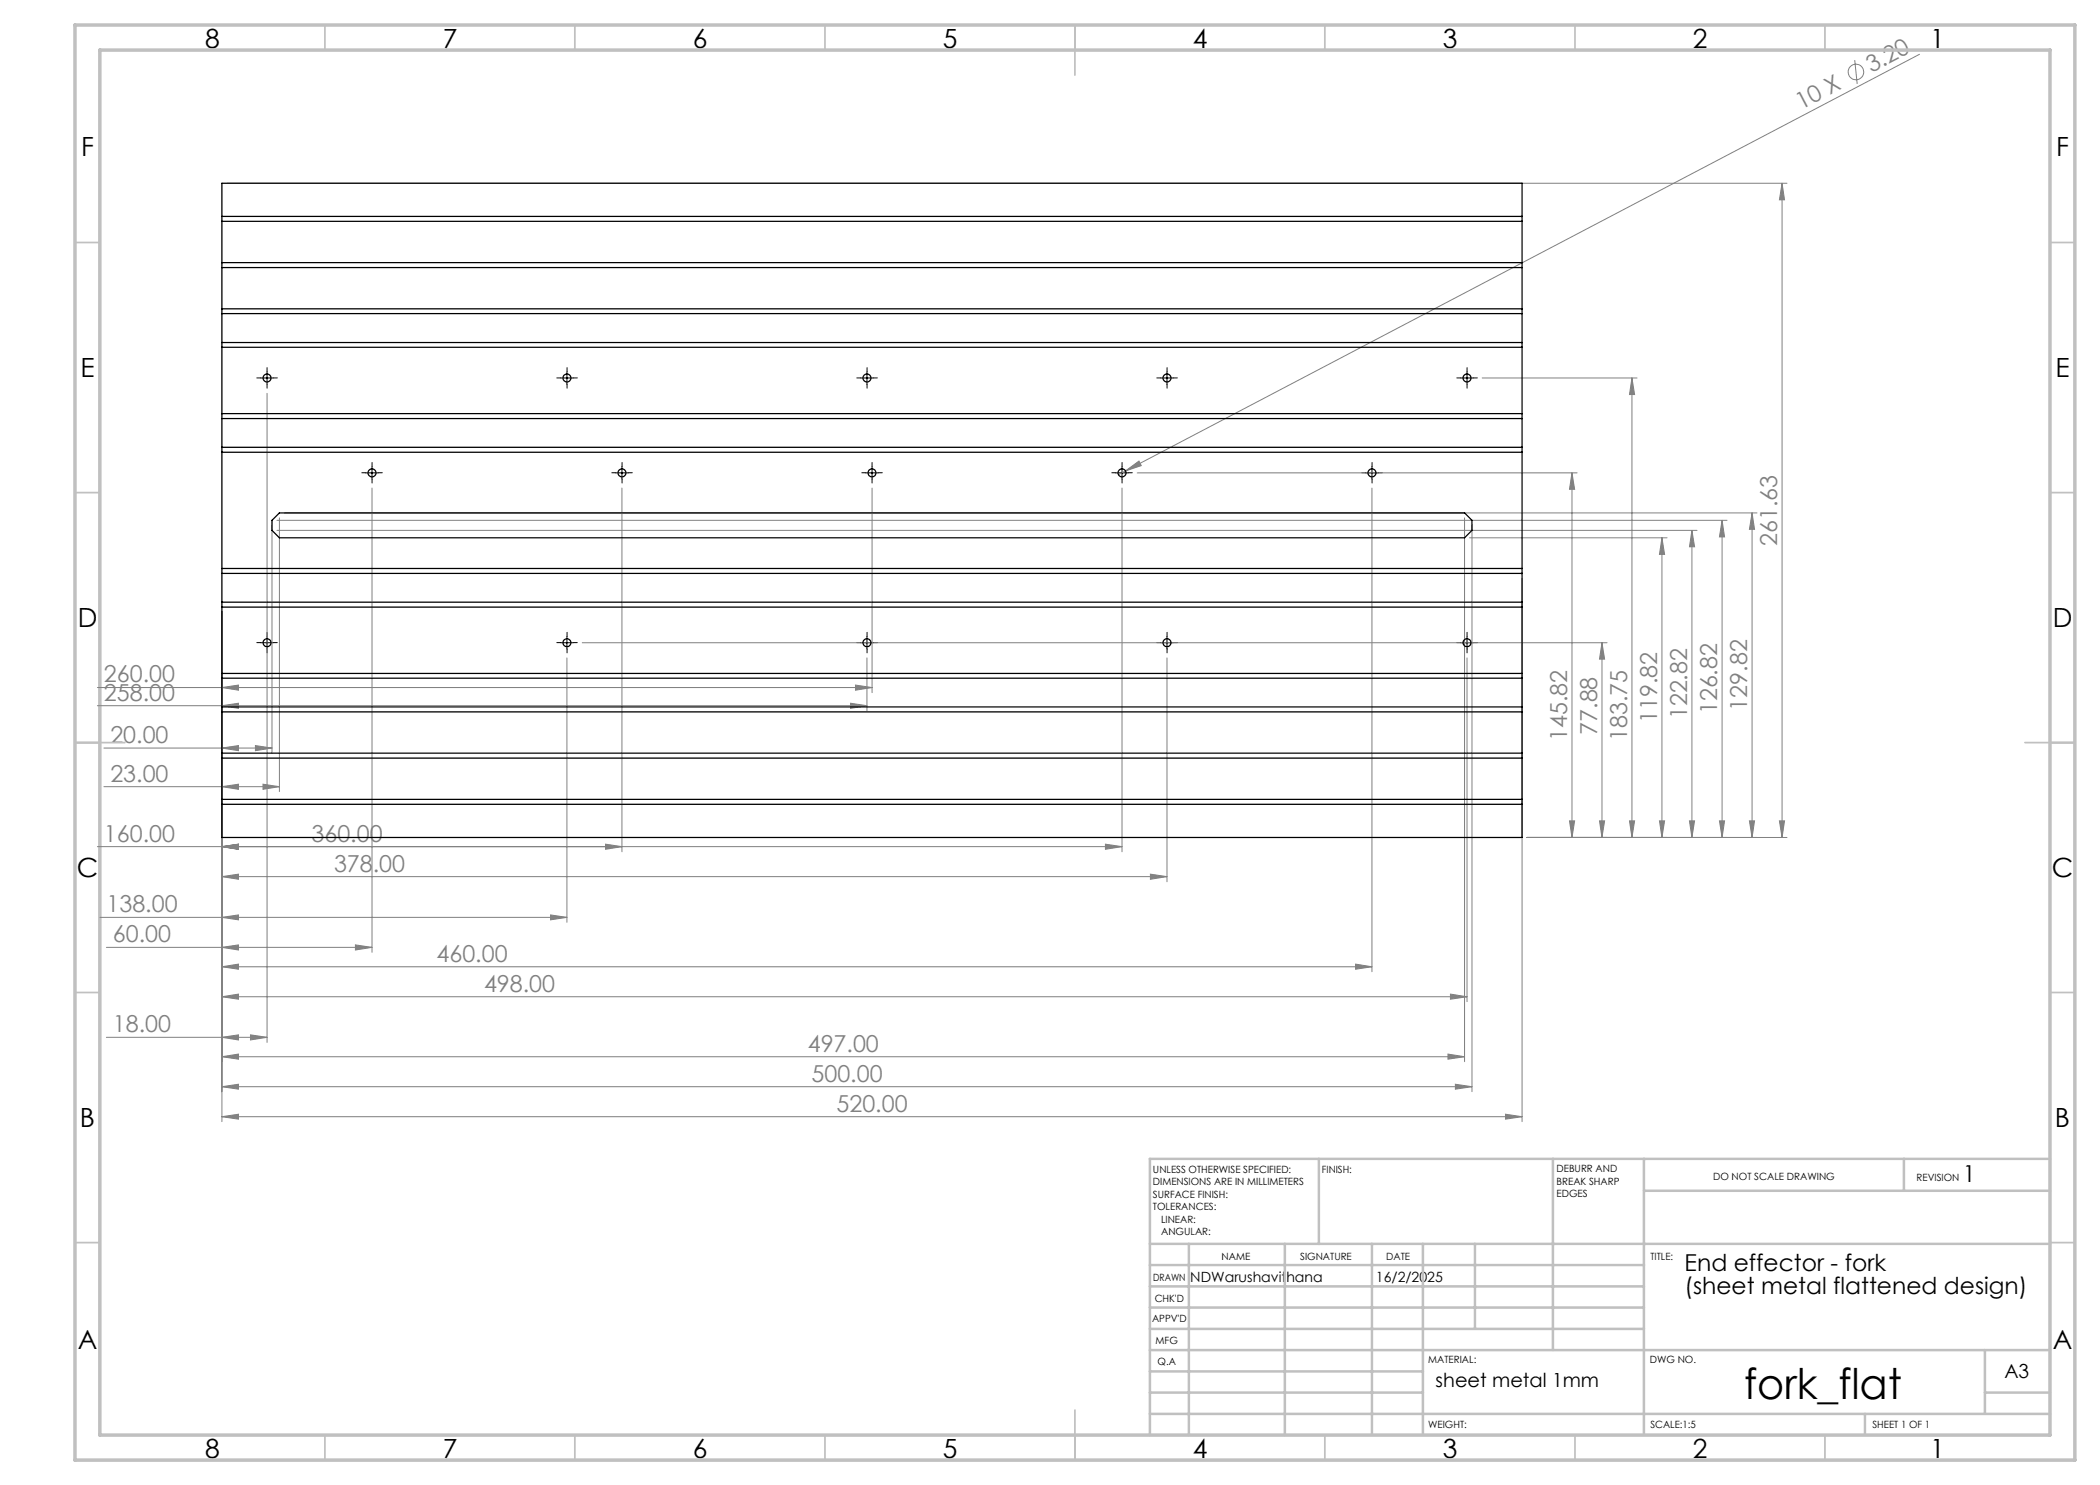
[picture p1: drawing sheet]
<svg xmlns="http://www.w3.org/2000/svg" width="420mm" height="297mm" viewBox="0 0 420 297" stroke-linecap="round" stroke-linejoin="round" font-family="sans-serif">
<g fill="none" stroke="#808080" stroke-width=".2">
<path d="M370.9 12l.5 4.8M383.9 10.9l-158.8 83.3M45.4 36.7h312M356.4 36.7l.5 3.3h-1zM356.4 36.7v130.8M53.4 78.7v129.8M296.4 75.6h31M326.4 75.6v91.9M326.4 75.6l.5 3.3h-1zM74.4 97.6v92.9M124.4 97.6v72.8M174.4 97.6v40.9"/>
<path d="M224.4 97.6v72.8M225.1 94.2l2.7-2 .4 .9zM225.1 94.2l-1.4 .7M227.4 94.6h88M274.4 97.6v96.7M314.4 94.6l.5 3.3h-1zM314.4 94.6v72.9M54.4 105.1v45.5M55.4 106.1h284M55.4 104.1h290M55.9 103.6v54.7M56.9 102.6h294.5"/>
<path d="M292.9 103.6v108.7M293.9 107.6h39.5M294.4 105.1v113.2M304.4 115.7v108.6M332.4 107.6l.5 3.3h-1zM332.4 107.6v59.9M338.4 106.1l.5 3.3h-1zM338.4 106.1v61.4M344.4 104.1l.5 3.3h-1zM344.4 104.1v63.4M350.4 102.6l.5 3.3h-1zM350.4 102.6v64.9"/>
<path d="M19.5 137.5h154.9M44.4 137.5l3.3-.5v1zM44.4 122.4v101.9M113.4 131.6v52.9M116.5 128.5h204.9M171.1 137l3.3 .5-3.3 .5zM173.4 131.6v10.6M233.4 131.6v44.8M293.4 131.6v68.7M320.4 128.5l.5 3.3h-1zM320.4 128.5v39M19.5 141.1h153.9"/>
<path d="M20.8 149.6h33.6M20.8 157.3h35.1M44.4 141.1l3.3-.5v1.1zM44.4 149.6l3.3-.5v1zM44.4 157.3l3.3-.5v1.1zM51.1 149.1l3.3 .5-3.3 .5zM52.6 156.8l3.3 .5-3.3 .6zM170.1 140.6l3.3 .5-3.3 .6zM19.5 169.3h204.9M44.4 169.3l3.3-.5v1.1zM44.4 175.3l3.3-.5v1.1zM44.4 175.3h189"/>
<path d="M121.1 168.8l3.3 .5-3.3 .6zM221.1 168.8l3.3 .5-3.3 .6zM230.1 174.8l3.3 .5-3.3 .6zM305.4 167.5h52M313.9 164.2h1l-.5 3.3zM319.9 164.2h1l-.5 3.3zM325.9 164.2h1l-.5 3.3zM331.9 164.2h1l-.5 3.3zM337.9 164.2h1l-.5 3.3zM343.9 164.2h1l-.5 3.3zM349.9 164.2h1l-.5 3.3zM355.9 164.2h1l-.5 3.3z"/>
<path d="M20 183.5h93.4M21.3 189.5h53.1M44.4 183.5l3.3-.5v1zM44.4 189.5l3.3-.5v1zM44.4 193.4l3.3-.6v1zM44.4 199.4l3.3-.6v1zM44.4 193.4h230M44.4 199.4h249M71.1 189l3.3 .5-3.3 .5zM110.1 183l3.3 .5-3.3 .5zM271.1 192.8l3.3 .6-3.3 .4zM290.1 198.8l3.3 .6-3.3 .4z"/>
<path d="M21.3 207.5h32.1M44.4 207.5l3.3-.5v1zM44.4 211.3l3.3-.5v1zM44.4 217.3l3.3-.5v1zM44.4 211.3h248.5M44.4 217.3h250M50.1 207l3.3 .5-3.3 .5zM289.6 210.8l3.3 .5-3.3 .5zM291.1 216.8l3.3 .5-3.3 .5zM44.4 223.3l3.3-.5v1zM44.4 223.3h260M301.1 222.8l3.3 .5-3.3 .5z"/>
<circle cx="371.2" cy="14.4" r="1.56"/>
</g>
<g fill="none" stroke="#000" stroke-width=".2" stroke-dasharray="15.2 1.3 1.3 1.3">
<path d="M52.2 75.6h-.8M53.4 74.3v-.8M53.4 76.8v.8M54.7 75.6h.8M112.2 75.6h-.8M113.4 74.3v-.8M113.4 76.8v.8M114.7 75.6h.8M172.2 75.6h-.8M173.4 74.3v-.8M173.4 76.8v.8M174.7 75.6h.8"/>
<path d="M232.2 75.6h-.8M233.4 74.3v-.8M233.4 76.8v.8M234.7 75.6h.8M292.2 75.6h-.8M293.4 74.3v-.8M293.4 76.8v.8M294.7 75.6h.8M73.2 94.6h-.8M74.4 93.3v-.8M74.4 95.8v.8M75.7 94.6h.8"/>
<path d="M123.2 94.6h-.8M124.4 93.3v-.8M124.4 95.8v.8M125.7 94.6h.8M173.2 94.6h-.8M174.4 93.3v-.8M174.4 95.8v.8M175.7 94.6h.8M223.2 94.6h-.8M224.4 93.3v-.8M224.4 95.8v.8M225.7 94.6h.8"/>
<path d="M273.2 94.6h-.8M274.4 93.3v-.8M274.4 95.8v.8M275.7 94.6h.8M52.2 128.5h-.8M53.4 127.3v-.8M53.4 129.8v.8M54.7 128.5h.8M112.2 128.5h-.8M113.4 127.3v-.8M113.4 129.8v.8M114.7 128.5h.8"/>
<path d="M172.2 128.5h-.8M173.4 127.3v-.8M173.4 129.8v.8M174.7 128.5h.8M232.2 128.5h-.8M233.4 127.3v-.8M233.4 129.8v.8M234.7 128.5h.8M292.2 128.5h-.8M293.4 127.3v-.8M293.4 129.8v.8M294.7 128.5h.8"/>
</g>
<g fill="none" stroke="#000" stroke-width=".2">
<path d="M52.1 75.6h2.5M53.4 74.4v2.5M112.1 75.6h2.6M113.4 74.4v2.5M172.2 75.6h2.5M173.4 74.4v2.5M232.2 75.6h2.4M233.4 74.4v2.5M292.1 75.6h2.5M293.4 74.4v2.5M73.1 94.6h2.5M74.4 93.3v2.5"/>
<path d="M123.2 94.6h2.5M124.4 93.3v2.5M173.1 94.6h2.5M174.4 93.3v2.5M223.1 94.6h2.5M224.4 93.3v2.5M273.2 94.6h2.5M274.4 93.3v2.5M52.1 128.5h2.5M53.4 127.3v2.5M112.1 128.5h2.6M113.4 127.3v2.5"/>
<path d="M172.2 128.5h2.5M173.4 127.3v2.5M232.2 128.5h2.4M233.4 127.3v2.5M292.1 128.5h2.5M293.4 127.3v2.5"/>
</g>
<g fill="none" stroke="#c0c0c0" stroke-width=".35">
<path d="M65 5v5M115 5v5M165 5v5M215 5v10M265 5v5M315 5v5M365 5v5M15 48.5h5M410 48.5h5M15 98.5h5M410 98.5h5M15 148.5h10"/>
<path d="M405 148.5h10M15 198.5h5M410 198.5h5M15 248.5h5M410 248.5h5M65 287v5M115 287v5M165 287v5M215 282v10M265 287v5M315 287v5M365 287v5"/>
</g>
<g fill="none" stroke="#c0c0c0" stroke-width=".5">
<path d="M263.8 231.8v17M310.6 231.8v38.2M328.8 231.8v55.2M328.8 238.2h81.2M380.8 231.8v6.4M410 231.8h-180v55.2M230 248.8h180M230 257.3h98.8M230 253h98.8M237.8 248.8v38.2M257 248.8v38.2M274.4 248.8v38.2"/>
<path d="M284.6 248.8v38.2M295 248.8v17M230 265.8h98.8M230 261.5h98.8M230 278.5h54.6M230 274.3h54.6M230 270h180M397 278.5h13M397 270v12.8M230 282.8h180M373 282.8v4.2"/>
</g>
<path d="M15 5h400v287h-400zM20 10h390v277h-390z" fill="none" stroke="#c0c0c0" stroke-width=".7"/>
<g fill="#808080">
<path d="M225.1 94.2l2.7-2 .4 .9z"/>
<path d="M44.4 137.5l3.3-.5v1zM171.1 137l3.3 .5-3.3 .5zM44.4 141.1l3.3-.5v1.1zM170.1 140.6l3.3 .5-3.3 .6zM44.4 149.6l3.3-.5v1zM51.1 149.1l3.3 .5-3.3 .5zM44.4 157.3l3.3-.5v1.1zM52.6 156.8l3.3 .5-3.3 .6zM44.4 169.3l3.3-.5v1.1zM121.1 168.8l3.3 .5-3.3 .6zM44.4 169.3l3.3-.5v1.1zM221.1 168.8l3.3 .5-3.3 .6zM44.4 175.3l3.3-.5v1.1zM230.1 174.8l3.3 .5-3.3 .6zM44.4 183.5l3.3-.5v1zM110.1 183l3.3 .5-3.3 .5zM44.4 189.5l3.3-.5v1zM71.1 189l3.3 .5-3.3 .5zM44.4 193.4l3.3-.6v1zM271.1 192.8l3.3 .6-3.3 .4zM44.4 199.4l3.3-.6v1zM290.1 198.8l3.3 .6-3.3 .4zM44.4 207.5l3.3-.5v1zM50.1 207l3.3 .5-3.3 .5zM44.4 211.3l3.3-.5v1zM289.6 210.8l3.3 .5-3.3 .5zM44.4 217.3l3.3-.5v1zM291.1 216.8l3.3 .5-3.3 .5zM44.4 223.3l3.3-.5v1zM301.1 222.8l3.3 .5-3.3 .5z"/>
<path d="M313.9 164.2h1l-.5 3.3zM314.4 94.6l.5 3.3h-1zM319.9 164.2h1l-.5 3.3zM320.4 128.5l.5 3.3h-1zM325.9 164.2h1l-.5 3.3zM326.4 75.6l.5 3.3h-1zM331.9 164.2h1l-.5 3.3zM332.4 107.6l.5 3.3h-1zM337.9 164.2h1l-.5 3.3zM338.4 106.1l.5 3.3h-1zM343.9 164.2h1l-.5 3.3zM344.4 104.1l.5 3.3h-1zM349.9 164.2h1l-.5 3.3zM350.4 102.6l.5 3.3h-1zM355.9 164.2h1l-.5 3.3zM356.4 36.7l.5 3.3h-1z"/>
</g>
<g fill="none" stroke="#000" stroke-width=".25">
<path d="M44.4 36.7h260v130.8h-260zM44.4 52.5h260M44.4 44.3h260M44.4 53.5h260M44.4 43.3h260M44.4 61.8h260M44.4 62.7h260M44.4 68.5h260M44.4 69.5h260M44.4 82.7h260M44.4 90.4h260M44.4 89.5h260"/>
<path d="M44.4 83.7h260M44.4 113.7h260M44.4 114.7h260M54.4 104.1l1.5-1.5h237l1.5 1.5v2l-1.5 1.5h-237l-1.5-1.5zM44.4 135.6h260M44.4 134.7h260M44.4 121.4h260M44.4 120.4h260M44.4 142.4h260M44.4 150.6h260M44.4 151.6h260M44.4 159.9h260"/>
<path d="M44.4 141.4h260M44.4 160.9h260"/>
<circle cx="53.4" cy="75.6" r=".81"/>
<circle cx="113.4" cy="75.6" r=".81"/>
<circle cx="173.4" cy="75.6" r=".81"/>
<circle cx="233.4" cy="75.6" r=".81"/>
<circle cx="293.4" cy="75.6" r=".81"/>
<circle cx="74.4" cy="94.6" r=".81"/>
<circle cx="124.4" cy="94.6" r=".81"/>
<circle cx="174.4" cy="94.6" r=".81"/>
<circle cx="224.4" cy="94.6" r=".81"/>
<circle cx="274.4" cy="94.6" r=".81"/>
<circle cx="53.4" cy="128.5" r=".8"/>
<circle cx="113.4" cy="128.5" r=".8"/>
<circle cx="173.4" cy="128.5" r=".8"/>
<circle cx="233.4" cy="128.5" r=".8"/>
<circle cx="293.4" cy="128.5" r=".8"/>
</g>
<text font-size="8.5" x="348.8" y="279.7">fork_flat</text>
<g font-size="5.3">
<text x="41" y="9.5">8</text>
<text x="88.5" y="9.5">7</text>
<text x="138.5" y="9.5">6</text>
<text x="188.5" y="9.5">5</text>
<text x="238.5" y="9.5">4</text>
<text x="288.5" y="9.5">3</text>
<text x="338.5" y="9.5">2</text>
<text x="386" y="9.5">1</text>
<text x="16.2" y="31.3">F</text>
<text x="411.2" y="31.3">F</text>
<text x="16.1" y="75.5">E</text>
<text x="411.1" y="75.5">E</text>
<text x="15.5" y="125.5">D</text>
<text x="410.5" y="125.5">D</text>
<text x="15.4" y="175.5">C</text>
<text x="410.4" y="175.5">C</text>
<text x="16" y="225.5">B</text>
<text x="411" y="225.5">B</text>
<text x="15.5" y="269.8">A</text>
<text x="410.5" y="269.8">A</text>
<text x="41" y="291.5">8</text>
<text x="88.5" y="291.5">7</text>
<text x="138.5" y="291.5">6</text>
<text x="188.5" y="291.5">5</text>
<text x="238.5" y="291.5">4</text>
<text x="288.5" y="291.5">3</text>
<text x="338.5" y="291.5">2</text>
<text x="386" y="291.5">1</text>
</g>
<g font-size="4.7" fill="#808080">
<text x="374.3" y="14.7" transform="rotate(-28 374.3 14.7)">3.20</text>
<text x="360.2" y="22.1" transform="rotate(-28 360.2 22.1)">10 X</text>
<text x="355.4" y="109.2" transform="rotate(-90 355.4 109.2)">261.63</text>
<text x="20.8" y="136.5">260.00</text>
<text x="20.8" y="140.1">258.00</text>
<text x="337.4" y="143.9" transform="rotate(-90 337.4 143.9)">122.82</text>
<text x="343.4" y="142.9" transform="rotate(-90 343.4 142.9)">126.82</text>
<text x="349.4" y="142.1" transform="rotate(-90 349.4 142.1)">129.82</text>
<text x="22.1" y="148.6">20.00</text>
<text x="313.4" y="148.2" transform="rotate(-90 313.4 148.2)">145.82</text>
<text x="319.4" y="147" transform="rotate(-90 319.4 147)">77.88</text>
<text x="325.4" y="148.2" transform="rotate(-90 325.4 148.2)">183.75</text>
<text x="331.4" y="144.6" transform="rotate(-90 331.4 144.6)">119.82</text>
<text x="22.1" y="156.3">23.00</text>
<text x="20.8" y="168.3">160.00</text>
<text x="62.3" y="168.3">360.00</text>
<text x="66.8" y="174.3">378.00</text>
<text x="21.3" y="182.5">138.00</text>
<text x="22.6" y="188.5">60.00</text>
<text x="87.3" y="192.3">460.00</text>
<text x="96.8" y="198.3">498.00</text>
<text x="22.6" y="206.5">18.00</text>
<text x="161.6" y="210.3">497.00</text>
<text x="162.3" y="216.3">500.00</text>
<text x="167.3" y="222.3">520.00</text>
</g>
<g font-size="4.7">
<text x="392.6" y="236.4">1</text>
<text x="336.9" y="254.2">End effector - fork</text>
<text x="336.9" y="258.8">(sheet metal flattened design)</text>
</g>
<g font-size="3.9">
<text x="400.9" y="275.5">A3</text>
<text x="287.1" y="277.3">sheet metal 1mm</text>
</g>
<g font-size="2.8">
<text x="238.1" y="256.4">NDWarushavithana</text>
<text x="275.2" y="256.4">16/2/2025</text>
</g>
<g font-size="2">
<text x="230.6" y="234.6">UNLESS OTHERWISE SPECIFIED:</text>
<text x="230.6" y="237.1">DIMENSIONS ARE IN MILLIMETERS</text>
<text x="230.6" y="239.6">SURFACE FINISH:</text>
<text x="264.4" y="234.6">FINISH:</text>
<text x="311.3" y="234.5">DEBURR AND</text>
<text x="311.3" y="237">BREAK SHARP</text>
<text x="311.3" y="239.5">EDGES</text>
<text x="342.6" y="236">DO NOT SCALE DRAWING</text>
<text x="383.3" y="236.2">REVISION</text>
<text x="230.6" y="242.1">TOLERANCES:</text>
<text x="232.2" y="244.6">LINEAR:</text>
<text x="232.2" y="247.1">ANGULAR:</text>
<text x="244.3" y="252">NAME</text>
<text x="260" y="251.9">SIGNATURE</text>
<text x="277.2" y="251.9">DATE</text>
<text x="330.1" y="251.9">TITLE:</text>
<text x="230.6" y="256.1">DRAWN</text>
<text x="230.9" y="260.3">CHK'D</text>
<text x="230.4" y="264.4">APPV'D</text>
<text x="231.1" y="268.8">MFG</text>
<text x="231.5" y="273">Q.A</text>
<text x="285.6" y="272.5">MATERIAL:</text>
<text x="330" y="272.5">DWG NO.</text>
<text x="285.6" y="285.5">WEIGHT:</text>
<text x="330.1" y="285.6">SCALE:1:5</text>
<text x="374.5" y="285.6">SHEET 1 OF 1</text>
</g>
</svg>
